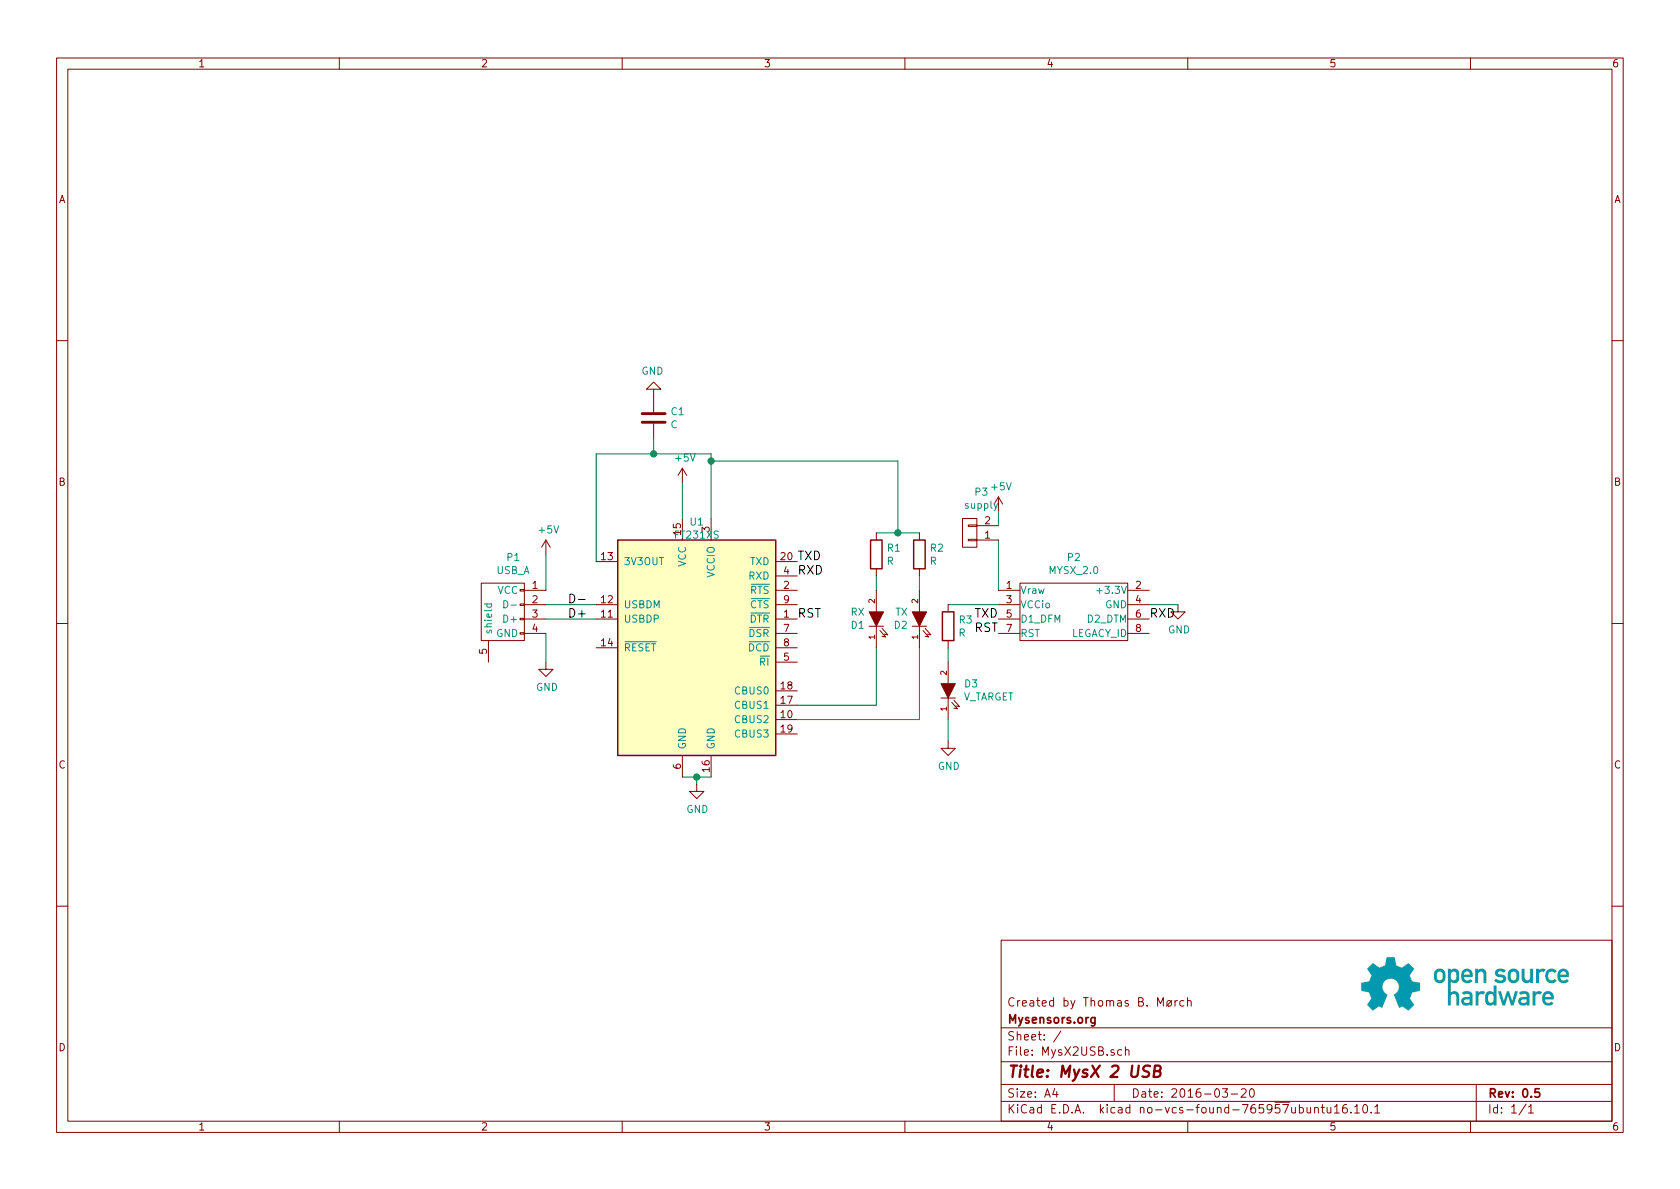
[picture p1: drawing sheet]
EESchema Schematic File Version 2
LIBS:MysX2USB-rescue
LIBS:mysensors_sensors
LIBS:power
LIBS:device
LIBS:transistors
LIBS:conn
LIBS:linear
LIBS:regul
LIBS:74xx
LIBS:cmos4000
LIBS:adc-dac
LIBS:memory
LIBS:xilinx
LIBS:microcontrollers
LIBS:dsp
LIBS:microchip
LIBS:analog_switches
LIBS:motorola
LIBS:texas
LIBS:intel
LIBS:audio
LIBS:interface
LIBS:digital-audio
LIBS:philips
LIBS:display
LIBS:cypress
LIBS:siliconi
LIBS:opto
LIBS:atmel
LIBS:contrib
LIBS:valves
LIBS:ftdi
LIBS:mysensors_security
LIBS:mysensors_regulators
LIBS:mysensors_radios
LIBS:mysensors_memories
LIBS:mysensors_arduino
LIBS:mysensors_logic
LIBS:mysensors_network
LIBS:mysensors_mcu
LIBS:mysensors_connectors
LIBS:MysX2USB-cache
EELAYER 26 0
EELAYER END
$Descr A4 11693 8268
encoding utf-8
Sheet 1 1
Title "MysX 2 USB"
Date "2016-03-20"
Rev "0.5"
Comp "Mysensors.org"
Comment1 "Created by Thomas B. Mørch"
Comment2 ""
Comment3 ""
Comment4 ""
$EndDescr
$Comp
L MYSX_2.0 P2
U 1 1
P 6950 4100
F 0 "P2" H 7475 4331 50  0000 C CNN
F 1 "MYSX_2.0" H 7475 4240 50  0000 C CNN
F 2 "mysensors_connectors:MYSX_1.0" H 6950 2900 60  0001 C CNN
F 3 "" H 6950 2900 60  0000 C CNN
	1    6950 4100
	1    0    0    -1  
$EndComp
$Comp
L FT231XS U1
U 1 1
P 4850 4500
F 0 "U1" H 4850 5378 50  0000 C CNN
F 1 "FT231XS" H 4850 5287 50  0000 C CNN
F 2 "Housings_SSOP:SSOP-20_4.4x6.5mm_Pitch0.65mm" H 4850 5286 50  0001 C CNN
F 3 "" H 4850 4500 50  0000 C CNN
	1    4850 4500
	1    0    0    -1  
$EndComp
$Comp
L USB_A-RESCUE-MysX2USB P1
U 1 1
P 3500 4300
F 0 "P1" V 3069 4227 50  0000 C CNN
F 1 "USB_A" V 3160 4227 50  0000 C CNN
F 2 "mysensors_connectors:Micro_USB" V 3450 4200 50  0001 C CNN
F 3 "" V 3450 4200 50  0000 C CNN
	1    3500 4300
	0    -1   1    0   
$EndComp
Wire Wire Line
	3800 4200 4150 4200
Wire Wire Line
	3800 4300 4150 4300
$Comp
L GND #PWR01
U 1 1
P 3800 4600
F 0 "#PWR01" H 3800 4350 50  0001 C CNN
F 1 "GND" H 3808 4427 50  0000 C CNN
F 2 "" H 3800 4600 50  0000 C CNN
F 3 "" H 3800 4600 50  0000 C CNN
	1    3800 4600
	1    0    0    -1  
$EndComp
$Comp
L +5V #PWR02
U 1 1
P 3800 3850
F 0 "#PWR02" H 3800 3700 50  0001 C CNN
F 1 "+5V" H 3818 4023 50  0000 C CNN
F 2 "" H 3800 3850 50  0000 C CNN
F 3 "" H 3800 3850 50  0000 C CNN
	1    3800 3850
	1    0    0    -1  
$EndComp
Wire Wire Line
	3800 3850 3800 4100
Wire Wire Line
	3800 4400 3800 4600
Wire Wire Line
	4150 3900 4150 3150
Wire Wire Line
	4150 3150 4950 3150
Wire Wire Line
	4950 3150 4950 3600
$Comp
L +5V #PWR03
U 1 1
P 4750 3350
F 0 "#PWR03" H 4750 3200 50  0001 C CNN
F 1 "+5V" H 4768 3523 50  0000 C CNN
F 2 "" H 4750 3350 50  0000 C CNN
F 3 "" H 4750 3350 50  0000 C CNN
	1    4750 3350
	1    0    0    -1  
$EndComp
Wire Wire Line
	4750 3350 4750 3600
$Comp
L +5V #PWR04
U 1 1
P 6950 3550
F 0 "#PWR04" H 6950 3400 50  0001 C CNN
F 1 "+5V" H 6968 3723 50  0000 C CNN
F 2 "" H 6950 3550 50  0000 C CNN
F 3 "" H 6950 3550 50  0000 C CNN
	1    6950 3550
	1    0    0    -1  
$EndComp
Wire Wire Line
	6950 3750 6950 4100
$Comp
L GND #PWR05
U 1 1
P 8200 4200
F 0 "#PWR05" H 8200 3950 50  0001 C CNN
F 1 "GND" H 8208 4027 50  0000 C CNN
F 2 "" H 8200 4200 50  0000 C CNN
F 3 "" H 8200 4200 50  0000 C CNN
	1    8200 4200
	1    0    0    -1  
$EndComp
Wire Wire Line
	8000 4200 8200 4200
Text Label 5550 3900 0    60   ~ 0
TXD
Text Label 5550 4000 0    60   ~ 0
RXD
Text Label 6950 4300 2    60   ~ 0
TXD
Text Label 8000 4300 0    60   ~ 0
RXD
Text Label 3950 4200 0    60   ~ 0
D-
Text Label 3950 4300 0    60   ~ 0
D+
$Comp
L LED-RESCUE-MysX2USB D2
U 1 1
P 6400 4300
F 0 "D2" V 6354 4378 50  0000 L CNN
F 1 "TX" V 6445 4378 50  0000 L CNN
F 2 "LEDs:LED-0603" H 6400 4300 50  0001 C CNN
F 3 "" H 6400 4300 50  0000 C CNN
	1    6400 4300
	0    -1   -1   0   
$EndComp
$Comp
L LED-RESCUE-MysX2USB D1
U 1 1
P 6100 4300
F 0 "D1" V 6054 4378 50  0000 L CNN
F 1 "RX" V 6145 4378 50  0000 L CNN
F 2 "LEDs:LED-0603" H 6100 4300 50  0001 C CNN
F 3 "" H 6100 4300 50  0000 C CNN
	1    6100 4300
	0    -1   -1   0   
$EndComp
$Comp
L R R1
U 1 1
P 6100 3850
F 0 "R1" H 6170 3896 50  0000 L CNN
F 1 "R" H 6170 3805 50  0000 L CNN
F 2 "Resistors_SMD:R_0603_HandSoldering" V 6030 3850 50  0001 C CNN
F 3 "" H 6100 3850 50  0000 C CNN
	1    6100 3850
	1    0    0    -1  
$EndComp
$Comp
L R R2
U 1 1
P 6400 3850
F 0 "R2" H 6470 3896 50  0000 L CNN
F 1 "R" H 6470 3805 50  0000 L CNN
F 2 "Resistors_SMD:R_0603_HandSoldering" V 6330 3850 50  0001 C CNN
F 3 "" H 6400 3850 50  0000 C CNN
	1    6400 3850
	1    0    0    -1  
$EndComp
$Comp
L C C1
U 1 1
P 4550 2900
F 0 "C1" H 4665 2946 50  0000 L CNN
F 1 "C" H 4665 2855 50  0000 L CNN
F 2 "Capacitors_SMD:C_0603_HandSoldering" H 4588 2750 50  0001 C CNN
F 3 "" H 4550 2900 50  0000 C CNN
	1    4550 2900
	1    0    0    -1  
$EndComp
Wire Wire Line
	4550 3050 4550 3150
Connection ~ 4550 3150
$Comp
L GND #PWR06
U 1 1
P 4550 2750
F 0 "#PWR06" H 4550 2500 50  0001 C CNN
F 1 "GND" H 4558 2577 50  0000 C CNN
F 2 "" H 4550 2750 50  0000 C CNN
F 3 "" H 4550 2750 50  0000 C CNN
	1    4550 2750
	-1   0    0    1   
$EndComp
$Comp
L CONN_01X02 P3
U 1 1
P 6750 3700
F 0 "P3" H 6669 3419 50  0000 C CNN
F 1 "supply" H 6669 3510 50  0000 C CNN
F 2 "Pin_Headers:Pin_Header_Straight_1x02" H 6750 3700 50  0001 C CNN
F 3 "" H 6750 3700 50  0000 C CNN
	1    6750 3700
	-1   0    0    1   
$EndComp
Wire Wire Line
	6950 3550 6950 3650
Wire Wire Line
	6400 4500 6400 5000
Wire Wire Line
	6400 4000 6400 4100
Wire Wire Line
	6100 4000 6100 4100
Wire Wire Line
	6100 3700 6400 3700
Wire Wire Line
	6250 3700 6250 3200
Wire Wire Line
	6250 3200 4950 3200
Connection ~ 4950 3200
Connection ~ 6250 3700
Text Label 5550 4300 0    60   ~ 0
RST
Text Label 6950 4400 2    60   ~ 0
RST
Wire Wire Line
	6400 5000 5550 5000
Wire Wire Line
	6100 4500 6100 4900
Wire Wire Line
	6100 4900 5550 4900
Wire Wire Line
	4750 5400 4950 5400
$Comp
L GND #PWR07
U 1 1
P 4850 5450
F 0 "#PWR07" H 4850 5200 50  0001 C CNN
F 1 "GND" H 4855 5277 50  0000 C CNN
F 2 "" H 4850 5450 50  0000 C CNN
F 3 "" H 4850 5450 50  0000 C CNN
	1    4850 5450
	1    0    0    -1  
$EndComp
Wire Wire Line
	4850 5450 4850 5400
Connection ~ 4850 5400
$Comp
L LED-RESCUE-MysX2USB D3
U 1 1
P 6600 4800
F 0 "D3" V 6646 4692 50  0000 R CNN
F 1 "V_TARGET" V 6555 4692 50  0000 R CNN
F 2 "LEDs:LED-0603" H 6600 4800 50  0001 C CNN
F 3 "" H 6600 4800 50  0000 C CNN
	1    6600 4800
	0    -1   -1   0   
$EndComp
Wire Wire Line
	6600 4200 6950 4200
$Comp
L R R3
U 1 1
P 6600 4350
F 0 "R3" H 6670 4396 50  0000 L CNN
F 1 "R" H 6670 4305 50  0000 L CNN
F 2 "Resistors_SMD:R_0603_HandSoldering" V 6530 4350 50  0001 C CNN
F 3 "" H 6600 4350 50  0000 C CNN
	1    6600 4350
	1    0    0    -1  
$EndComp
$Comp
L GND #PWR08
U 1 1
P 6600 5150
F 0 "#PWR08" H 6600 4900 50  0001 C CNN
F 1 "GND" H 6605 4977 50  0000 C CNN
F 2 "" H 6600 5150 50  0000 C CNN
F 3 "" H 6600 5150 50  0000 C CNN
	1    6600 5150
	1    0    0    -1  
$EndComp
Wire Wire Line
	6600 4500 6600 4600
Wire Wire Line
	6600 5000 6600 5150
$EndSCHEMATC
